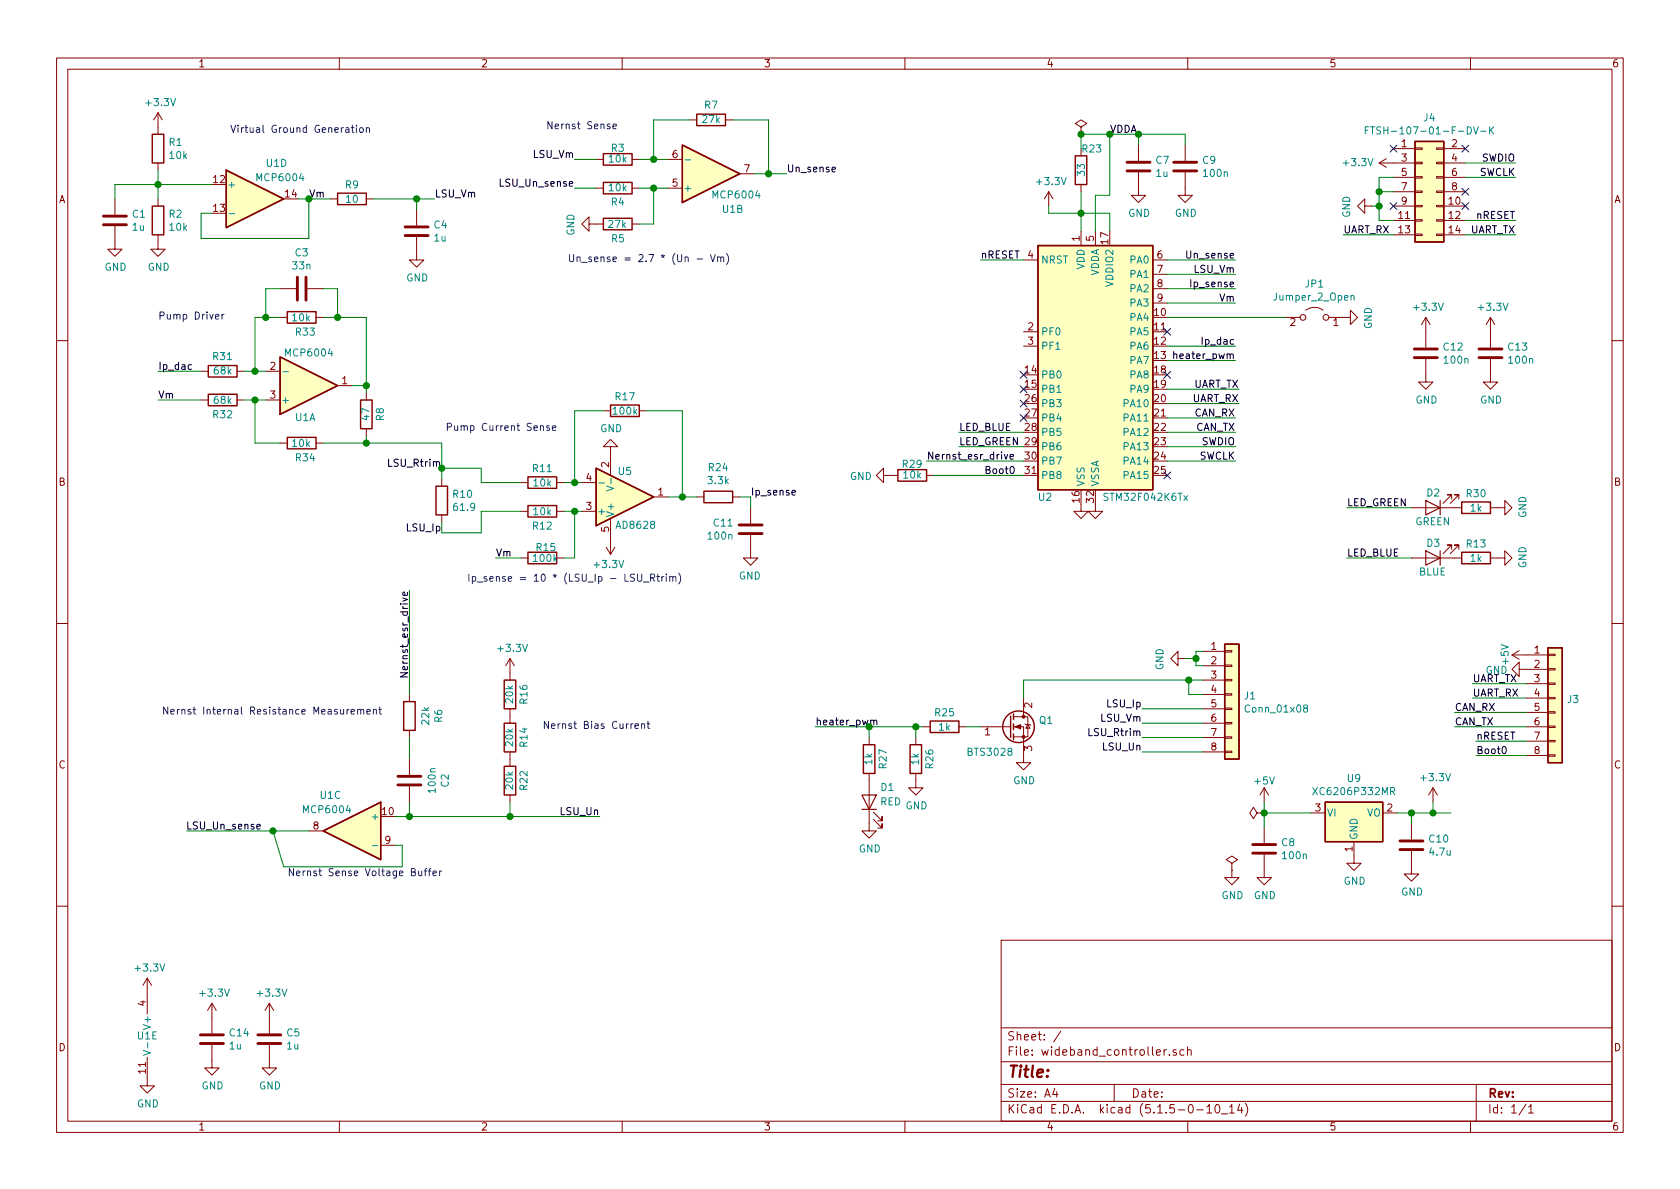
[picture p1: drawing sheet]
EESchema Schematic File Version 4
EELAYER 30 0
EELAYER END
$Descr A4 11693 8268
encoding utf-8
Sheet 1 1
Title ""
Date ""
Rev ""
Comp ""
Comment1 ""
Comment2 ""
Comment3 ""
Comment4 ""
$EndDescr
Text Label 7950 4925 2    50   ~ 0
LSU_Ip
Text Label 7950 5025 2    50   ~ 0
LSU_Vm
Text Label 7950 5225 2    50   ~ 0
LSU_Un
Text Label 7950 5125 2    50   ~ 0
LSU_Rtrim
Text Label 3075 3700 2    50   ~ 0
LSU_Ip
$Comp
L Device:R R10
U 1 1
P 3075 3475
F 0 "R10" H 3145 3521 50  0000 L CNN
F 1 "61.9" H 3145 3430 50  0000 L CNN
F 2 "Resistor_SMD:R_0603_1608Metric" V 3005 3475 50  0001 C CNN
F 3 "~" H 3075 3475 50  0001 C CNN
F 4 "C23092" H 3075 3475 50  0001 C CNN "LCSC"
	1    3075 3475
	1    0    0    -1  
$EndComp
Wire Wire Line
	3075 3325 3075 3250
Wire Wire Line
	3075 3625 3075 3700
Text Label 4000 1100 2    50   ~ 0
LSU_Vm
Text Notes 3100 3000 0    50   ~ 0
Pump Current Sense
$Comp
L Device:R R2
U 1 1
P 1100 1525
F 0 "R2" H 1170 1571 50  0000 L CNN
F 1 "10k" H 1170 1480 50  0000 L CNN
F 2 "Resistor_SMD:R_0402_1005Metric" V 1030 1525 50  0001 C CNN
F 3 "~" H 1100 1525 50  0001 C CNN
F 4 "C25744" H 1100 1525 50  0001 C CNN "LCSC"
	1    1100 1525
	1    0    0    -1  
$EndComp
$Comp
L power:GND #PWR03
U 1 1
P 1100 1675
F 0 "#PWR03" H 1100 1425 50  0001 C CNN
F 1 "GND" H 1105 1502 50  0000 C CNN
F 2 "" H 1100 1675 50  0001 C CNN
F 3 "" H 1100 1675 50  0001 C CNN
	1    1100 1675
	1    0    0    -1  
$EndComp
Wire Wire Line
	1100 1175 1100 1275
Wire Wire Line
	1100 1275 1475 1275
Connection ~ 1100 1275
Wire Wire Line
	1100 1275 1100 1375
Wire Wire Line
	1475 1475 1400 1475
Wire Wire Line
	1400 1475 1400 1650
Wire Wire Line
	1400 1650 2150 1650
Wire Wire Line
	2150 1650 2150 1375
Wire Wire Line
	2150 1375 2075 1375
$Comp
L Device:C C1
U 1 1
P 800 1525
F 0 "C1" H 915 1571 50  0000 L CNN
F 1 "1u" H 915 1480 50  0000 L CNN
F 2 "Capacitor_SMD:C_0402_1005Metric" H 838 1375 50  0001 C CNN
F 3 "~" H 800 1525 50  0001 C CNN
F 4 "C52923" H 800 1525 50  0001 C CNN "LCSC"
	1    800  1525
	1    0    0    -1  
$EndComp
Wire Wire Line
	800  1375 800  1275
Wire Wire Line
	800  1275 1100 1275
$Comp
L power:GND #PWR01
U 1 1
P 800 1675
F 0 "#PWR01" H 800 1425 50  0001 C CNN
F 1 "GND" H 805 1502 50  0000 C CNN
F 2 "" H 800 1675 50  0001 C CNN
F 3 "" H 800 1675 50  0001 C CNN
	1    800  1675
	1    0    0    -1  
$EndComp
Text Notes 1600 925  0    50   ~ 0
Virtual Ground Generation
$Comp
L Device:C C2
U 1 1
P 2850 5425
F 0 "C2" V 2598 5425 50  0000 C CNN
F 1 "100n" V 2689 5425 50  0000 C CNN
F 2 "Capacitor_SMD:C_0402_1005Metric" H 2888 5275 50  0001 C CNN
F 3 "~" H 2850 5425 50  0001 C CNN
F 4 "C1525" H 2850 5425 50  0001 C CNN "LCSC"
	1    2850 5425
	-1   0    0    1   
$EndComp
$Comp
L Device:R R6
U 1 1
P 2850 4975
F 0 "R6" V 2643 4975 50  0000 C CNN
F 1 "22k" V 2734 4975 50  0000 C CNN
F 2 "Resistor_SMD:R_0402_1005Metric" V 2780 4975 50  0001 C CNN
F 3 "~" H 2850 4975 50  0001 C CNN
F 4 "C25768" H 2850 4975 50  0001 C CNN "LCSC"
	1    2850 4975
	-1   0    0    1   
$EndComp
Wire Wire Line
	2850 5275 2850 5125
Text Notes 1125 4975 0    50   ~ 0
Nernst Internal Resistance Measurement
$Comp
L Device:R R11
U 1 1
P 3775 3350
F 0 "R11" V 3675 3350 50  0000 C CNN
F 1 "10k" V 3775 3350 50  0000 C CNN
F 2 "Resistor_SMD:R_0402_1005Metric" V 3705 3350 50  0001 C CNN
F 3 "~" H 3775 3350 50  0001 C CNN
F 4 "C25744" H 3775 3350 50  0001 C CNN "LCSC"
	1    3775 3350
	0    1    1    0   
$EndComp
$Comp
L Device:R R12
U 1 1
P 3775 3550
F 0 "R12" V 3875 3550 50  0000 C CNN
F 1 "10k" V 3775 3550 50  0000 C CNN
F 2 "Resistor_SMD:R_0402_1005Metric" V 3705 3550 50  0001 C CNN
F 3 "~" H 3775 3550 50  0001 C CNN
F 4 "C25744" H 3775 3550 50  0001 C CNN "LCSC"
	1    3775 3550
	0    1    1    0   
$EndComp
Wire Wire Line
	3925 3350 4000 3350
Wire Wire Line
	3625 3550 3350 3550
Wire Wire Line
	3350 3550 3350 3700
Wire Wire Line
	3350 3700 3075 3700
Wire Wire Line
	3075 3250 3350 3250
Wire Wire Line
	3350 3250 3350 3350
Wire Wire Line
	3350 3350 3625 3350
$Comp
L Device:R R15
U 1 1
P 3775 3875
F 0 "R15" V 3700 3825 50  0000 L CNN
F 1 "100k" V 3775 3800 50  0000 L CNN
F 2 "Resistor_SMD:R_0402_1005Metric" V 3705 3875 50  0001 C CNN
F 3 "~" H 3775 3875 50  0001 C CNN
F 4 "C25741" H 3775 3875 50  0001 C CNN "LCSC"
	1    3775 3875
	0    1    1    0   
$EndComp
Wire Wire Line
	3925 3875 4000 3875
$Comp
L Device:R R17
U 1 1
P 4350 2850
F 0 "R17" V 4250 2850 50  0000 C CNN
F 1 "100k" V 4350 2850 50  0000 C CNN
F 2 "Resistor_SMD:R_0402_1005Metric" V 4280 2850 50  0001 C CNN
F 3 "~" H 4350 2850 50  0001 C CNN
F 4 "C25741" H 4350 2850 50  0001 C CNN "LCSC"
	1    4350 2850
	0    1    1    0   
$EndComp
Wire Wire Line
	4200 2850 4000 2850
Wire Wire Line
	4000 2850 4000 3350
Connection ~ 4000 3350
Wire Wire Line
	4500 2850 4750 2850
Wire Wire Line
	4750 2850 4750 3450
Wire Wire Line
	4750 3450 4650 3450
Text Label 5225 3450 0    50   ~ 0
Ip_sense
Connection ~ 4750 3450
Text Notes 1100 2225 0    50   ~ 0
Pump Driver
Text Label 1100 2575 0    50   ~ 0
Ip_dac
$Comp
L Device:R R8
U 1 1
P 2550 2875
F 0 "R8" V 2450 2875 50  0000 C CNN
F 1 "47" V 2550 2875 50  0000 C CNN
F 2 "Resistor_SMD:R_0402_1005Metric" V 2480 2875 50  0001 C CNN
F 3 "~" H 2550 2875 50  0001 C CNN
F 4 "C25118" H 2550 2875 50  0001 C CNN "LCSC"
	1    2550 2875
	-1   0    0    1   
$EndComp
Wire Wire Line
	1775 2575 1850 2575
Wire Wire Line
	1700 2775 1775 2775
Text Label 3075 3250 2    50   ~ 0
LSU_Rtrim
$Comp
L power:+3.3V #PWR02
U 1 1
P 1100 875
F 0 "#PWR02" H 1100 725 50  0001 C CNN
F 1 "+3.3V" H 1115 1048 50  0000 C CNN
F 2 "" H 1100 875 50  0001 C CNN
F 3 "" H 1100 875 50  0001 C CNN
	1    1100 875 
	1    0    0    -1  
$EndComp
$Comp
L Device:R R4
U 1 1
P 4300 1300
F 0 "R4" V 4200 1300 50  0000 C CNN
F 1 "10k" V 4300 1300 50  0000 C CNN
F 2 "Resistor_SMD:R_0402_1005Metric" V 4230 1300 50  0001 C CNN
F 3 "~" H 4300 1300 50  0001 C CNN
F 4 "C25744" H 4300 1300 50  0001 C CNN "LCSC"
	1    4300 1300
	0    -1   -1   0   
$EndComp
$Comp
L Device:R R3
U 1 1
P 4300 1100
F 0 "R3" V 4375 1100 50  0000 C CNN
F 1 "10k" V 4300 1100 50  0000 C CNN
F 2 "Resistor_SMD:R_0402_1005Metric" V 4230 1100 50  0001 C CNN
F 3 "~" H 4300 1100 50  0001 C CNN
F 4 "C25744" H 4300 1100 50  0001 C CNN "LCSC"
	1    4300 1100
	0    -1   -1   0   
$EndComp
$Comp
L Device:R R7
U 1 1
P 4950 825
F 0 "R7" V 5050 825 50  0000 C CNN
F 1 "27k" V 4950 825 50  0000 C CNN
F 2 "Resistor_SMD:R_0402_1005Metric" V 4880 825 50  0001 C CNN
F 3 "~" H 4950 825 50  0001 C CNN
F 4 "C25771" H 4950 825 50  0001 C CNN "LCSC"
	1    4950 825 
	0    -1   -1   0   
$EndComp
$Comp
L Device:R R5
U 1 1
P 4300 1550
F 0 "R5" V 4400 1500 50  0000 L CNN
F 1 "27k" V 4300 1475 50  0000 L CNN
F 2 "Resistor_SMD:R_0402_1005Metric" V 4230 1550 50  0001 C CNN
F 3 "~" H 4300 1550 50  0001 C CNN
F 4 "C25771" H 4300 1550 50  0001 C CNN "LCSC"
	1    4300 1550
	0    1    1    0   
$EndComp
Wire Wire Line
	4550 1550 4450 1550
Wire Wire Line
	4650 1100 4550 1100
$Comp
L power:GND #PWR04
U 1 1
P 4150 1550
F 0 "#PWR04" H 4150 1300 50  0001 C CNN
F 1 "GND" H 4155 1377 50  0000 C CNN
F 2 "" H 4150 1550 50  0001 C CNN
F 3 "" H 4150 1550 50  0001 C CNN
	1    4150 1550
	0    1    1    0   
$EndComp
Wire Wire Line
	4550 1100 4550 825 
Wire Wire Line
	4550 825  4800 825 
Connection ~ 4550 1100
Wire Wire Line
	4550 1100 4450 1100
Wire Wire Line
	4000 1100 4150 1100
Wire Wire Line
	5100 825  5350 825 
Wire Wire Line
	5350 825  5350 1200
Wire Wire Line
	5350 1200 5250 1200
Wire Wire Line
	4000 1300 4150 1300
Text Label 5475 1200 0    50   ~ 0
Un_sense
Wire Wire Line
	5475 1200 5350 1200
Connection ~ 5350 1200
Text Notes 3800 900  0    50   ~ 0
Nernst Sense
Text Notes 3950 1825 0    50   ~ 0
Un_sense = 2.7 * (Un - Vm)
Text Notes 3250 4050 0    50   ~ 0
Ip_sense = 10 * (LSU_Ip - LSU_Rtrim)
Wire Wire Line
	4450 1300 4550 1300
Wire Wire Line
	4550 1550 4550 1300
Connection ~ 4550 1300
Wire Wire Line
	4550 1300 4650 1300
$Comp
L Device:R R9
U 1 1
P 2450 1375
F 0 "R9" V 2350 1375 50  0000 C CNN
F 1 "10" V 2450 1375 50  0000 C CNN
F 2 "Resistor_SMD:R_0402_1005Metric" V 2380 1375 50  0001 C CNN
F 3 "~" H 2450 1375 50  0001 C CNN
F 4 "C25077" H 2450 1375 50  0001 C CNN "LCSC"
	1    2450 1375
	0    1    1    0   
$EndComp
Wire Wire Line
	2300 1375 2150 1375
Connection ~ 2150 1375
Wire Wire Line
	3025 1375 2900 1375
Text Label 2150 1375 0    50   ~ 0
Vm
Text Label 3025 1375 0    50   ~ 0
LSU_Vm
Text Label 3450 3875 0    50   ~ 0
Vm
$Comp
L Device:C C4
U 1 1
P 2900 1600
F 0 "C4" H 3015 1646 50  0000 L CNN
F 1 "1u" H 3015 1555 50  0000 L CNN
F 2 "Capacitor_SMD:C_0402_1005Metric" H 2938 1450 50  0001 C CNN
F 3 "~" H 2900 1600 50  0001 C CNN
F 4 "C52923" H 2900 1600 50  0001 C CNN "LCSC"
	1    2900 1600
	1    0    0    -1  
$EndComp
Wire Wire Line
	2900 1450 2900 1375
Connection ~ 2900 1375
Wire Wire Line
	2900 1375 2600 1375
$Comp
L power:GND #PWR08
U 1 1
P 2900 1750
F 0 "#PWR08" H 2900 1500 50  0001 C CNN
F 1 "GND" H 2905 1577 50  0000 C CNN
F 2 "" H 2900 1750 50  0001 C CNN
F 3 "" H 2900 1750 50  0001 C CNN
	1    2900 1750
	1    0    0    -1  
$EndComp
Text Label 5675 5050 0    50   ~ 0
heater_pwm
Text Label 2850 4100 3    50   ~ 0
Nernst_esr_drive
$Comp
L Device:C C8
U 1 1
P 8800 5900
F 0 "C8" H 8915 5946 50  0000 L CNN
F 1 "100n" H 8915 5855 50  0000 L CNN
F 2 "Capacitor_SMD:C_0402_1005Metric" H 8838 5750 50  0001 C CNN
F 3 "~" H 8800 5900 50  0001 C CNN
F 4 "C1525" H 8800 5900 50  0001 C CNN "LCSC"
	1    8800 5900
	1    0    0    -1  
$EndComp
$Comp
L power:GND #PWR024
U 1 1
P 8800 6050
F 0 "#PWR024" H 8800 5800 50  0001 C CNN
F 1 "GND" H 8805 5877 50  0000 C CNN
F 2 "" H 8800 6050 50  0001 C CNN
F 3 "" H 8800 6050 50  0001 C CNN
	1    8800 6050
	1    0    0    -1  
$EndComp
Wire Wire Line
	8800 5650 8800 5750
$Comp
L power:+5V #PWR023
U 1 1
P 8800 5575
F 0 "#PWR023" H 8800 5425 50  0001 C CNN
F 1 "+5V" H 8800 5725 50  0000 C CNN
F 2 "" H 8800 5575 50  0001 C CNN
F 3 "" H 8800 5575 50  0001 C CNN
	1    8800 5575
	1    0    0    -1  
$EndComp
Wire Wire Line
	8800 5575 8800 5650
Connection ~ 8800 5650
$Comp
L Regulator_Linear:XC6206PxxxMR U9
U 1 1
P 9425 5650
F 0 "U9" H 9425 5892 50  0000 C CNN
F 1 "XC6206P332MR" H 9425 5801 50  0000 C CNN
F 2 "Package_TO_SOT_SMD:SOT-23" H 9425 5875 50  0001 C CIN
F 3 "https://www.torexsemi.com/file/xc6206/XC6206.pdf" H 9425 5650 50  0001 C CNN
F 4 "C5446" H 9425 5650 50  0001 C CNN "LCSC"
	1    9425 5650
	1    0    0    -1  
$EndComp
$Comp
L power:GND #PWR026
U 1 1
P 9425 5950
F 0 "#PWR026" H 9425 5700 50  0001 C CNN
F 1 "GND" H 9430 5777 50  0000 C CNN
F 2 "" H 9425 5950 50  0001 C CNN
F 3 "" H 9425 5950 50  0001 C CNN
	1    9425 5950
	1    0    0    -1  
$EndComp
Wire Wire Line
	9125 5650 8800 5650
$Comp
L Device:C C10
U 1 1
P 9825 5875
F 0 "C10" H 9940 5921 50  0000 L CNN
F 1 "4.7u" H 9940 5830 50  0000 L CNN
F 2 "Capacitor_SMD:C_0603_1608Metric" H 9863 5725 50  0001 C CNN
F 3 "~" H 9825 5875 50  0001 C CNN
F 4 "C19666" H 9825 5875 50  0001 C CNN "LCSC"
	1    9825 5875
	1    0    0    -1  
$EndComp
Wire Wire Line
	9825 5725 9825 5650
Wire Wire Line
	9825 5650 9725 5650
$Comp
L power:GND #PWR027
U 1 1
P 9825 6025
F 0 "#PWR027" H 9825 5775 50  0001 C CNN
F 1 "GND" H 9830 5852 50  0000 C CNN
F 2 "" H 9825 6025 50  0001 C CNN
F 3 "" H 9825 6025 50  0001 C CNN
	1    9825 6025
	1    0    0    -1  
$EndComp
$Comp
L power:+3.3V #PWR028
U 1 1
P 9975 5575
F 0 "#PWR028" H 9975 5425 50  0001 C CNN
F 1 "+3.3V" H 9990 5748 50  0000 C CNN
F 2 "" H 9975 5575 50  0001 C CNN
F 3 "" H 9975 5575 50  0001 C CNN
	1    9975 5575
	1    0    0    -1  
$EndComp
Wire Wire Line
	9975 5575 9975 5650
Wire Wire Line
	9975 5650 9825 5650
Connection ~ 9825 5650
$Comp
L Device:R R22
U 1 1
P 3550 5425
F 0 "R22" V 3450 5425 50  0000 C CNN
F 1 "20k" V 3550 5425 50  0000 C CNN
F 2 "Resistor_SMD:R_0402_1005Metric" V 3480 5425 50  0001 C CNN
F 3 "~" H 3550 5425 50  0001 C CNN
F 4 "C25765" H 3550 5425 50  0001 C CNN "LCSC"
	1    3550 5425
	-1   0    0    1   
$EndComp
Text Label 4175 5675 2    50   ~ 0
LSU_Un
Text Label 1825 5775 2    50   ~ 0
LSU_Un_sense
Wire Wire Line
	1300 5775 1900 5775
Wire Wire Line
	1900 5775 1975 6025
Wire Wire Line
	1975 6025 2800 6025
Wire Wire Line
	2800 6025 2800 5875
Wire Wire Line
	2800 5875 2750 5875
Wire Wire Line
	1900 5775 2150 5775
Text Label 4000 1300 2    50   ~ 0
LSU_Un_sense
Text Notes 2000 6100 0    50   ~ 0
Nernst Sense Voltage Buffer
$Comp
L Amplifier_Operational:MCP6004 U1
U 2 1
P 4950 1200
F 0 "U1" H 5100 1450 50  0000 C CNN
F 1 "MCP6004" H 5125 1350 50  0000 C CNN
F 2 "Package_SO:TSSOP-14_4.4x5mm_P0.65mm" H 4900 1300 50  0001 C CNN
F 3 "http://ww1.microchip.com/downloads/en/DeviceDoc/21733j.pdf" H 5000 1400 50  0001 C CNN
F 4 "C50282" H 4950 1200 50  0001 C CNN "LCSC"
	2    4950 1200
	1    0    0    1   
$EndComp
$Comp
L Amplifier_Operational:MCP6004 U1
U 1 1
P 2150 2675
F 0 "U1" H 2125 2900 50  0000 C CNN
F 1 "MCP6004" H 2150 2450 50  0000 C CNN
F 2 "Package_SO:TSSOP-14_4.4x5mm_P0.65mm" H 2100 2775 50  0001 C CNN
F 3 "http://ww1.microchip.com/downloads/en/DeviceDoc/21733j.pdf" H 2200 2875 50  0001 C CNN
F 4 "C50282" H 2150 2675 50  0001 C CNN "LCSC"
	1    2150 2675
	1    0    0    1   
$EndComp
Wire Wire Line
	4000 3350 4050 3350
$Comp
L Amplifier_Operational:MCP6004 U1
U 4 1
P 1775 1375
F 0 "U1" H 1925 1625 50  0000 C CNN
F 1 "MCP6004" H 1950 1525 50  0000 C CNN
F 2 "Package_SO:TSSOP-14_4.4x5mm_P0.65mm" H 1725 1475 50  0001 C CNN
F 3 "http://ww1.microchip.com/downloads/en/DeviceDoc/21733j.pdf" H 1825 1575 50  0001 C CNN
F 4 "C50282" H 1775 1375 50  0001 C CNN "LCSC"
	4    1775 1375
	1    0    0    -1  
$EndComp
Connection ~ 1900 5775
Wire Wire Line
	2850 4100 2850 4825
Text Label 8600 2000 2    50   ~ 0
Ip_sense
Wire Wire Line
	7525 1025 7525 925 
$Comp
L Device:R R23
U 1 1
P 7525 1175
F 0 "R23" H 7525 1325 50  0000 L CNN
F 1 "33" V 7525 1125 50  0000 L CNN
F 2 "Resistor_SMD:R_0402_1005Metric" V 7455 1175 50  0001 C CNN
F 3 "~" H 7525 1175 50  0001 C CNN
F 4 "C25105" H 7525 1175 50  0001 C CNN "LCSC"
	1    7525 1175
	1    0    0    -1  
$EndComp
Wire Wire Line
	7925 925  8250 925 
Connection ~ 7925 925 
Wire Wire Line
	7925 925  7925 1000
Wire Wire Line
	8250 925  8250 1000
$Comp
L power:GND #PWR025
U 1 1
P 8250 1300
F 0 "#PWR025" H 8250 1050 50  0001 C CNN
F 1 "GND" H 8255 1127 50  0000 C CNN
F 2 "" H 8250 1300 50  0001 C CNN
F 3 "" H 8250 1300 50  0001 C CNN
	1    8250 1300
	1    0    0    -1  
$EndComp
$Comp
L power:GND #PWR022
U 1 1
P 7925 1300
F 0 "#PWR022" H 7925 1050 50  0001 C CNN
F 1 "GND" H 7930 1127 50  0000 C CNN
F 2 "" H 7925 1300 50  0001 C CNN
F 3 "" H 7925 1300 50  0001 C CNN
	1    7925 1300
	1    0    0    -1  
$EndComp
$Comp
L Device:C C9
U 1 1
P 8250 1150
F 0 "C9" H 8365 1196 50  0000 L CNN
F 1 "100n" H 8365 1105 50  0000 L CNN
F 2 "Capacitor_SMD:C_0402_1005Metric" H 8288 1000 50  0001 C CNN
F 3 "~" H 8250 1150 50  0001 C CNN
F 4 "C1525" H 8250 1150 50  0001 C CNN "LCSC"
	1    8250 1150
	1    0    0    -1  
$EndComp
$Comp
L Device:C C7
U 1 1
P 7925 1150
F 0 "C7" H 8040 1196 50  0000 L CNN
F 1 "1u" H 8040 1105 50  0000 L CNN
F 2 "Capacitor_SMD:C_0402_1005Metric" H 7963 1000 50  0001 C CNN
F 3 "~" H 7925 1150 50  0001 C CNN
F 4 "C52923" H 7925 1150 50  0001 C CNN "LCSC"
	1    7925 1150
	1    0    0    -1  
$EndComp
$Comp
L power:+3.3V #PWR020
U 1 1
P 7300 1425
F 0 "#PWR020" H 7300 1275 50  0001 C CNN
F 1 "+3.3V" H 7315 1598 50  0000 C CNN
F 2 "" H 7300 1425 50  0001 C CNN
F 3 "" H 7300 1425 50  0001 C CNN
	1    7300 1425
	1    0    0    -1  
$EndComp
$Comp
L Device:C C11
U 1 1
P 5225 3675
F 0 "C11" H 5340 3721 50  0000 L CNN
F 1 "100n" H 5340 3630 50  0000 L CNN
F 2 "Capacitor_SMD:C_0402_1005Metric" H 5263 3525 50  0001 C CNN
F 3 "~" H 5225 3675 50  0001 C CNN
F 4 "C1525" H 5225 3675 50  0001 C CNN "LCSC"
	1    5225 3675
	-1   0    0    -1  
$EndComp
$Comp
L Device:R R24
U 1 1
P 5000 3450
F 0 "R24" V 4793 3450 50  0000 C CNN
F 1 "3.3k" V 4884 3450 50  0000 C CNN
F 2 "Resistor_SMD:R_0402_1005Metric" V 4930 3450 50  0001 C CNN
F 3 "~" H 5000 3450 50  0001 C CNN
F 4 "C25890" H 5000 3450 50  0001 C CNN "LCSC"
	1    5000 3450
	0    -1   1    0   
$EndComp
$Comp
L power:GND #PWR0106
U 1 1
P 5225 3825
F 0 "#PWR0106" H 5225 3575 50  0001 C CNN
F 1 "GND" H 5230 3652 50  0000 C CNN
F 2 "" H 5225 3825 50  0001 C CNN
F 3 "" H 5225 3825 50  0001 C CNN
	1    5225 3825
	-1   0    0    -1  
$EndComp
Wire Wire Line
	5225 3525 5225 3450
Wire Wire Line
	5225 3450 5150 3450
Text Label 8600 2900 2    50   ~ 0
CAN_RX
Wire Wire Line
	8600 2900 8125 2900
Wire Wire Line
	8125 3000 8600 3000
Text Label 8600 3000 2    50   ~ 0
CAN_TX
Wire Wire Line
	8125 1800 8600 1800
Text Label 8600 1800 2    50   ~ 0
Un_sense
Text Label 7725 925  0    50   ~ 0
VDDA
$Comp
L Device:R R25
U 1 1
P 6575 5050
F 0 "R25" V 6475 5050 50  0000 C CNN
F 1 "1k" V 6575 5050 50  0000 C CNN
F 2 "Resistor_SMD:R_0402_1005Metric" V 6505 5050 50  0001 C CNN
F 3 "~" H 6575 5050 50  0001 C CNN
F 4 "C11702" V 6575 5050 50  0001 C CNN "LCSC"
	1    6575 5050
	0    1    1    0   
$EndComp
$Comp
L Device:R R26
U 1 1
P 6375 5275
F 0 "R26" V 6275 5275 50  0000 C CNN
F 1 "1k" V 6375 5275 50  0000 C CNN
F 2 "Resistor_SMD:R_0402_1005Metric" V 6305 5275 50  0001 C CNN
F 3 "~" H 6375 5275 50  0001 C CNN
F 4 "C11702" V 6375 5275 50  0001 C CNN "LCSC"
	1    6375 5275
	-1   0    0    1   
$EndComp
Wire Wire Line
	5675 5050 6050 5050
$Comp
L power:GND #PWR0107
U 1 1
P 6375 5425
F 0 "#PWR0107" H 6375 5175 50  0001 C CNN
F 1 "GND" H 6380 5252 50  0000 C CNN
F 2 "" H 6375 5425 50  0001 C CNN
F 3 "" H 6375 5425 50  0001 C CNN
	1    6375 5425
	1    0    0    -1  
$EndComp
$Comp
L Device:C C13
U 1 1
P 10375 2450
F 0 "C13" H 10490 2496 50  0000 L CNN
F 1 "100n" H 10490 2405 50  0000 L CNN
F 2 "Capacitor_SMD:C_0402_1005Metric" H 10413 2300 50  0001 C CNN
F 3 "~" H 10375 2450 50  0001 C CNN
F 4 "C1525" H 10375 2450 50  0001 C CNN "LCSC"
	1    10375 2450
	1    0    0    -1  
$EndComp
$Comp
L Device:C C12
U 1 1
P 9925 2450
F 0 "C12" H 10040 2496 50  0000 L CNN
F 1 "100n" H 10040 2405 50  0000 L CNN
F 2 "Capacitor_SMD:C_0402_1005Metric" H 9963 2300 50  0001 C CNN
F 3 "~" H 9925 2450 50  0001 C CNN
F 4 "C1525" H 9925 2450 50  0001 C CNN "LCSC"
	1    9925 2450
	1    0    0    -1  
$EndComp
$Comp
L power:+3.3V #PWR0109
U 1 1
P 10375 2300
F 0 "#PWR0109" H 10375 2150 50  0001 C CNN
F 1 "+3.3V" H 10390 2473 50  0000 C CNN
F 2 "" H 10375 2300 50  0001 C CNN
F 3 "" H 10375 2300 50  0001 C CNN
	1    10375 2300
	1    0    0    -1  
$EndComp
$Comp
L power:+3.3V #PWR0110
U 1 1
P 9925 2300
F 0 "#PWR0110" H 9925 2150 50  0001 C CNN
F 1 "+3.3V" H 9940 2473 50  0000 C CNN
F 2 "" H 9925 2300 50  0001 C CNN
F 3 "" H 9925 2300 50  0001 C CNN
	1    9925 2300
	1    0    0    -1  
$EndComp
$Comp
L power:GND #PWR0111
U 1 1
P 9925 2600
F 0 "#PWR0111" H 9925 2350 50  0001 C CNN
F 1 "GND" H 9930 2427 50  0000 C CNN
F 2 "" H 9925 2600 50  0001 C CNN
F 3 "" H 9925 2600 50  0001 C CNN
	1    9925 2600
	1    0    0    -1  
$EndComp
$Comp
L power:GND #PWR0112
U 1 1
P 10375 2600
F 0 "#PWR0112" H 10375 2350 50  0001 C CNN
F 1 "GND" H 10380 2427 50  0000 C CNN
F 2 "" H 10375 2600 50  0001 C CNN
F 3 "" H 10375 2600 50  0001 C CNN
	1    10375 2600
	1    0    0    -1  
$EndComp
Text Label 10125 4950 0    50   ~ 0
CAN_RX
Wire Wire Line
	10125 4950 10625 4950
Wire Wire Line
	10625 5050 10125 5050
Text Label 10125 5050 0    50   ~ 0
CAN_TX
$Comp
L power:GND #PWR0113
U 1 1
P 10625 4650
F 0 "#PWR0113" H 10625 4400 50  0001 C CNN
F 1 "GND" V 10630 4522 50  0000 R CNN
F 2 "" H 10625 4650 50  0001 C CNN
F 3 "" H 10625 4650 50  0001 C CNN
	1    10625 4650
	0    1    1    0   
$EndComp
$Comp
L Connector_Generic:Conn_01x08 J3
U 1 1
P 10825 4850
F 0 "J3" H 10905 4842 50  0000 L CNN
F 1 "Conn_01x08" H 10905 4751 50  0001 L CNN
F 2 "Connector_PinHeader_2.54mm:PinHeader_1x08_P2.54mm_Vertical" H 10825 4850 50  0001 C CNN
F 3 "~" H 10825 4850 50  0001 C CNN
	1    10825 4850
	1    0    0    -1  
$EndComp
$Comp
L power:+5V #PWR0114
U 1 1
P 10625 4550
F 0 "#PWR0114" H 10625 4400 50  0001 C CNN
F 1 "+5V" H 10625 4700 50  0000 C CNN
F 2 "" H 10625 4550 50  0001 C CNN
F 3 "" H 10625 4550 50  0001 C CNN
	1    10625 4550
	0    -1   -1   0   
$EndComp
Text Label 8600 2500 2    50   ~ 0
heater_pwm
Wire Wire Line
	8600 2500 8125 2500
Wire Wire Line
	7950 5225 8375 5225
Wire Wire Line
	8375 5125 7950 5125
Wire Wire Line
	7950 5025 8375 5025
Wire Wire Line
	8375 4925 7950 4925
$Comp
L power:PWR_FLAG #FLG0101
U 1 1
P 8800 5650
F 0 "#FLG0101" H 8800 5725 50  0001 C CNN
F 1 "PWR_FLAG" V 8800 5777 50  0001 L CNN
F 2 "" H 8800 5650 50  0001 C CNN
F 3 "~" H 8800 5650 50  0001 C CNN
	1    8800 5650
	0    -1   -1   0   
$EndComp
$Comp
L Device:LED D1
U 1 1
P 6050 5575
F 0 "D1" V 6150 5500 50  0000 R CNN
F 1 "RED" V 6050 5500 50  0000 R CNN
F 2 "LED_SMD:LED_0603_1608Metric" H 6050 5575 50  0001 C CNN
F 3 "~" H 6050 5575 50  0001 C CNN
F 4 "C2286" H 6050 5575 50  0001 C CNN "LCSC"
	1    6050 5575
	0    -1   -1   0   
$EndComp
$Comp
L Device:R R27
U 1 1
P 6050 5275
F 0 "R27" V 5950 5275 50  0000 C CNN
F 1 "1k" V 6050 5275 50  0000 C CNN
F 2 "Resistor_SMD:R_0402_1005Metric" V 5980 5275 50  0001 C CNN
F 3 "~" H 6050 5275 50  0001 C CNN
F 4 "C11702" V 6050 5275 50  0001 C CNN "LCSC"
	1    6050 5275
	-1   0    0    1   
$EndComp
Wire Wire Line
	6050 5125 6050 5050
Connection ~ 6050 5050
$Comp
L power:GND #PWR0118
U 1 1
P 6050 5725
F 0 "#PWR0118" H 6050 5475 50  0001 C CNN
F 1 "GND" H 6055 5552 50  0000 C CNN
F 2 "" H 6050 5725 50  0001 C CNN
F 3 "" H 6050 5725 50  0001 C CNN
	1    6050 5725
	1    0    0    -1  
$EndComp
Wire Wire Line
	7525 1600 7525 1475
Text Label 8600 1900 2    50   ~ 0
LSU_Vm
Wire Wire Line
	8600 1900 8125 1900
Wire Wire Line
	7300 1475 7300 1425
Text Label 8600 2400 2    50   ~ 0
Ip_dac
$Comp
L power:PWR_FLAG #FLG0102
U 1 1
P 7525 925
F 0 "#FLG0102" H 7525 1000 50  0001 C CNN
F 1 "PWR_FLAG" H 7275 1000 50  0001 C CNN
F 2 "" H 7525 925 50  0001 C CNN
F 3 "~" H 7525 925 50  0001 C CNN
	1    7525 925 
	1    0    0    -1  
$EndComp
Connection ~ 7525 925 
$Comp
L power:GND #PWR0121
U 1 1
P 8575 6050
F 0 "#PWR0121" H 8575 5800 50  0001 C CNN
F 1 "GND" H 8580 5877 50  0000 C CNN
F 2 "" H 8575 6050 50  0001 C CNN
F 3 "" H 8575 6050 50  0001 C CNN
	1    8575 6050
	1    0    0    -1  
$EndComp
$Comp
L power:PWR_FLAG #FLG0103
U 1 1
P 8575 6050
F 0 "#FLG0103" H 8575 6125 50  0001 C CNN
F 1 "PWR_FLAG" V 8575 6177 50  0001 L CNN
F 2 "" H 8575 6050 50  0001 C CNN
F 3 "~" H 8575 6050 50  0001 C CNN
	1    8575 6050
	1    0    0    -1  
$EndComp
$Comp
L Device:LED D2
U 1 1
P 9975 3525
F 0 "D2" H 10025 3425 50  0000 R CNN
F 1 "GREEN" H 10100 3625 50  0000 R CNN
F 2 "LED_SMD:LED_0603_1608Metric" H 9975 3525 50  0001 C CNN
F 3 "~" H 9975 3525 50  0001 C CNN
F 4 "C72043" H 9975 3525 50  0001 C CNN "LCSC"
	1    9975 3525
	-1   0    0    1   
$EndComp
$Comp
L Device:R R30
U 1 1
P 10275 3525
F 0 "R30" V 10175 3525 50  0000 C CNN
F 1 "1k" V 10275 3525 50  0000 C CNN
F 2 "Resistor_SMD:R_0402_1005Metric" V 10205 3525 50  0001 C CNN
F 3 "~" H 10275 3525 50  0001 C CNN
F 4 "C11702" V 10275 3525 50  0001 C CNN "LCSC"
	1    10275 3525
	0    1    1    0   
$EndComp
$Comp
L power:GND #PWR0122
U 1 1
P 10425 3525
F 0 "#PWR0122" H 10425 3275 50  0001 C CNN
F 1 "GND" H 10430 3352 50  0000 C CNN
F 2 "" H 10425 3525 50  0001 C CNN
F 3 "" H 10425 3525 50  0001 C CNN
	1    10425 3525
	0    -1   -1   0   
$EndComp
Wire Wire Line
	10100 5650 9975 5650
Connection ~ 9975 5650
$Comp
L Device:R R1
U 1 1
P 1100 1025
F 0 "R1" H 1170 1071 50  0000 L CNN
F 1 "10k" H 1170 980 50  0000 L CNN
F 2 "Resistor_SMD:R_0402_1005Metric" V 1030 1025 50  0001 C CNN
F 3 "~" H 1100 1025 50  0001 C CNN
F 4 "C25744" H 1100 1025 50  0001 C CNN "LCSC"
	1    1100 1025
	1    0    0    -1  
$EndComp
$Comp
L Device:R R33
U 1 1
P 2100 2200
F 0 "R33" V 2200 2150 50  0000 L CNN
F 1 "10k" V 2100 2125 50  0000 L CNN
F 2 "Resistor_SMD:R_0402_1005Metric" V 2030 2200 50  0001 C CNN
F 3 "~" H 2100 2200 50  0001 C CNN
F 4 "C25744" H 2100 2200 50  0001 C CNN "LCSC"
	1    2100 2200
	0    1    1    0   
$EndComp
$Comp
L Device:R R34
U 1 1
P 2100 3075
F 0 "R34" V 2200 3025 50  0000 L CNN
F 1 "10k" V 2100 3000 50  0000 L CNN
F 2 "Resistor_SMD:R_0402_1005Metric" V 2030 3075 50  0001 C CNN
F 3 "~" H 2100 3075 50  0001 C CNN
F 4 "C25744" H 2100 3075 50  0001 C CNN "LCSC"
	1    2100 3075
	0    1    1    0   
$EndComp
Wire Wire Line
	2550 2725 2550 2675
Wire Wire Line
	2550 2675 2450 2675
Wire Wire Line
	2250 3075 2550 3075
Wire Wire Line
	2550 3075 2550 3025
Wire Wire Line
	1950 3075 1775 3075
Wire Wire Line
	1775 3075 1775 2775
Connection ~ 1775 2775
Wire Wire Line
	1775 2775 1850 2775
Wire Wire Line
	2250 2200 2350 2200
Wire Wire Line
	2550 2200 2550 2675
Connection ~ 2550 2675
Wire Wire Line
	1775 2200 1850 2200
Wire Wire Line
	1775 2200 1775 2575
$Comp
L Device:R R32
U 1 1
P 1550 2775
F 0 "R32" V 1650 2775 50  0000 C CNN
F 1 "68k" V 1550 2775 50  0000 C CNN
F 2 "Resistor_SMD:R_0402_1005Metric" V 1480 2775 50  0001 C CNN
F 3 "~" H 1550 2775 50  0001 C CNN
F 4 "C36871" H 1550 2775 50  0001 C CNN "LCSC"
	1    1550 2775
	0    1    1    0   
$EndComp
$Comp
L Device:R R31
U 1 1
P 1550 2575
F 0 "R31" V 1650 2575 50  0000 C CNN
F 1 "68k" V 1550 2575 50  0000 C CNN
F 2 "Resistor_SMD:R_0402_1005Metric" V 1480 2575 50  0001 C CNN
F 3 "~" H 1550 2575 50  0001 C CNN
F 4 "C36871" H 1550 2575 50  0001 C CNN "LCSC"
	1    1550 2575
	0    -1   -1   0   
$EndComp
Wire Wire Line
	1700 2575 1775 2575
Connection ~ 1775 2575
Text Label 1100 2775 0    50   ~ 0
Vm
Wire Wire Line
	3075 3075 3075 3250
Connection ~ 3075 3250
Wire Wire Line
	1100 2775 1400 2775
Wire Wire Line
	1100 2575 1400 2575
$Comp
L Device:C C3
U 1 1
P 2100 2000
F 0 "C3" V 1848 2000 50  0000 C CNN
F 1 "33n" V 1939 2000 50  0000 C CNN
F 2 "Capacitor_SMD:C_0402_1005Metric" H 2138 1850 50  0001 C CNN
F 3 "~" H 2100 2000 50  0001 C CNN
F 4 "C1585" H 2100 2000 50  0001 C CNN "LCSC"
	1    2100 2000
	0    1    1    0   
$EndComp
Wire Wire Line
	1950 2000 1850 2000
Wire Wire Line
	1850 2000 1850 2200
Connection ~ 1850 2200
Wire Wire Line
	1850 2200 1950 2200
Wire Wire Line
	2250 2000 2350 2000
Wire Wire Line
	2350 2000 2350 2200
Connection ~ 2350 2200
Wire Wire Line
	2350 2200 2550 2200
Wire Wire Line
	3925 3550 4000 3550
Wire Wire Line
	3450 3875 3625 3875
Wire Wire Line
	4000 3550 4000 3875
Connection ~ 4000 3550
Wire Wire Line
	4000 3550 4050 3550
Wire Wire Line
	8600 2400 8125 2400
Wire Wire Line
	4750 3450 4850 3450
Wire Wire Line
	8125 2000 8600 2000
Text Label 10250 4850 0    50   ~ 0
UART_RX
Text Label 10250 4750 0    50   ~ 0
UART_TX
Wire Wire Line
	10625 4750 10250 4750
Wire Wire Line
	10250 4850 10625 4850
Text Label 8625 2800 2    50   ~ 0
UART_RX
Wire Wire Line
	8125 2800 8625 2800
$Comp
L power:GND #PWR0117
U 1 1
P 1475 7375
F 0 "#PWR0117" H 1475 7125 50  0001 C CNN
F 1 "GND" H 1480 7202 50  0000 C CNN
F 2 "" H 1475 7375 50  0001 C CNN
F 3 "" H 1475 7375 50  0001 C CNN
	1    1475 7375
	1    0    0    -1  
$EndComp
$Comp
L power:+3.3V #PWR0116
U 1 1
P 1475 7075
F 0 "#PWR0116" H 1475 6925 50  0001 C CNN
F 1 "+3.3V" H 1490 7248 50  0000 C CNN
F 2 "" H 1475 7075 50  0001 C CNN
F 3 "" H 1475 7075 50  0001 C CNN
	1    1475 7075
	1    0    0    -1  
$EndComp
$Comp
L Device:C C14
U 1 1
P 1475 7225
F 0 "C14" H 1590 7271 50  0000 L CNN
F 1 "1u" H 1590 7180 50  0000 L CNN
F 2 "Capacitor_SMD:C_0402_1005Metric" H 1513 7075 50  0001 C CNN
F 3 "~" H 1475 7225 50  0001 C CNN
F 4 "C52923" H 1475 7225 50  0001 C CNN "LCSC"
	1    1475 7225
	1    0    0    -1  
$EndComp
$Comp
L power:+3.3V #PWR0104
U 1 1
P 1025 6900
F 0 "#PWR0104" H 1025 6750 50  0001 C CNN
F 1 "+3.3V" H 1040 7073 50  0000 C CNN
F 2 "" H 1025 6900 50  0001 C CNN
F 3 "" H 1025 6900 50  0001 C CNN
	1    1025 6900
	1    0    0    -1  
$EndComp
$Comp
L power:+3.3V #PWR0102
U 1 1
P 4250 3750
F 0 "#PWR0102" H 4250 3600 50  0001 C CNN
F 1 "+3.3V" H 4265 3923 50  0000 C CNN
F 2 "" H 4250 3750 50  0001 C CNN
F 3 "" H 4250 3750 50  0001 C CNN
	1    4250 3750
	-1   0    0    1   
$EndComp
$Comp
L power:GND #PWR0101
U 1 1
P 1025 7500
F 0 "#PWR0101" H 1025 7250 50  0001 C CNN
F 1 "GND" H 1030 7327 50  0000 C CNN
F 2 "" H 1025 7500 50  0001 C CNN
F 3 "" H 1025 7500 50  0001 C CNN
	1    1025 7500
	1    0    0    -1  
$EndComp
$Comp
L Amplifier_Operational:MCP6004 U1
U 5 1
P 1125 7200
F 0 "U1" H 1025 7200 50  0000 C CNN
F 1 "MCP6004" H 1300 7350 50  0001 C CNN
F 2 "Package_SO:TSSOP-14_4.4x5mm_P0.65mm" H 1075 7300 50  0001 C CNN
F 3 "http://ww1.microchip.com/downloads/en/DeviceDoc/21733j.pdf" H 1175 7400 50  0001 C CNN
F 4 "C50282" H 1125 7200 50  0001 C CNN "LCSC"
	5    1125 7200
	1    0    0    -1  
$EndComp
$Comp
L power:+3.3V #PWR0119
U 1 1
P 3550 4675
F 0 "#PWR0119" H 3550 4525 50  0001 C CNN
F 1 "+3.3V" H 3565 4848 50  0000 C CNN
F 2 "" H 3550 4675 50  0001 C CNN
F 3 "" H 3550 4675 50  0001 C CNN
	1    3550 4675
	1    0    0    -1  
$EndComp
Wire Wire Line
	2750 5675 2850 5675
Wire Wire Line
	2850 5675 2850 5575
Wire Wire Line
	3550 5575 3550 5675
Connection ~ 3550 5675
Wire Wire Line
	3550 5675 4175 5675
Connection ~ 2550 3075
$Comp
L Amplifier_Operational:AD8603 U5
U 1 1
P 4350 3450
F 0 "U5" H 4350 3275 50  0000 C CNN
F 1 "AD8628" H 4425 3650 50  0000 C CNN
F 2 "Package_TO_SOT_SMD:TSOT-23-5" H 4350 3450 50  0001 C CNN
F 3 "https://www.analog.com/media/en/technical-documentation/data-sheets/AD8603_8607_8609.pdf" H 4350 3650 50  0001 C CNN
F 4 "C29309" H 4350 3450 50  0001 C CNN "LCSC"
	1    4350 3450
	1    0    0    1   
$EndComp
$Comp
L Amplifier_Operational:MCP6004 U1
U 3 1
P 2450 5775
F 0 "U1" H 2600 6025 50  0000 C CNN
F 1 "MCP6004" H 2625 5925 50  0000 C CNN
F 2 "Package_SO:TSSOP-14_4.4x5mm_P0.65mm" H 2400 5875 50  0001 C CNN
F 3 "http://ww1.microchip.com/downloads/en/DeviceDoc/21733j.pdf" H 2500 5975 50  0001 C CNN
F 4 "C50282" H 2450 5775 50  0001 C CNN "LCSC"
	3    2450 5775
	-1   0    0    -1  
$EndComp
$Comp
L power:GND #PWR0103
U 1 1
P 4250 3150
F 0 "#PWR0103" H 4250 2900 50  0001 C CNN
F 1 "GND" H 4255 2977 50  0000 C CNN
F 2 "" H 4250 3150 50  0001 C CNN
F 3 "" H 4250 3150 50  0001 C CNN
	1    4250 3150
	1    0    0    1   
$EndComp
Wire Wire Line
	2550 3075 3075 3075
$Comp
L Device:R R14
U 1 1
P 3550 5125
F 0 "R14" V 3450 5125 50  0000 C CNN
F 1 "20k" V 3550 5125 50  0000 C CNN
F 2 "Resistor_SMD:R_0402_1005Metric" V 3480 5125 50  0001 C CNN
F 3 "~" H 3550 5125 50  0001 C CNN
F 4 "C25765" H 3550 5125 50  0001 C CNN "LCSC"
	1    3550 5125
	-1   0    0    1   
$EndComp
$Comp
L power:GND #PWR0127
U 1 1
P 1875 7375
F 0 "#PWR0127" H 1875 7125 50  0001 C CNN
F 1 "GND" H 1880 7202 50  0000 C CNN
F 2 "" H 1875 7375 50  0001 C CNN
F 3 "" H 1875 7375 50  0001 C CNN
	1    1875 7375
	1    0    0    -1  
$EndComp
$Comp
L power:+3.3V #PWR0128
U 1 1
P 1875 7075
F 0 "#PWR0128" H 1875 6925 50  0001 C CNN
F 1 "+3.3V" H 1890 7248 50  0000 C CNN
F 2 "" H 1875 7075 50  0001 C CNN
F 3 "" H 1875 7075 50  0001 C CNN
	1    1875 7075
	1    0    0    -1  
$EndComp
$Comp
L Device:C C5
U 1 1
P 1875 7225
F 0 "C5" H 1990 7271 50  0000 L CNN
F 1 "1u" H 1990 7180 50  0000 L CNN
F 2 "Capacitor_SMD:C_0402_1005Metric" H 1913 7075 50  0001 C CNN
F 3 "~" H 1875 7225 50  0001 C CNN
F 4 "C52923" H 1875 7225 50  0001 C CNN "LCSC"
	1    1875 7225
	1    0    0    -1  
$EndComp
Wire Wire Line
	6425 5050 6375 5050
Wire Wire Line
	6375 5050 6375 5125
Wire Wire Line
	6050 5050 6375 5050
Connection ~ 6375 5050
Wire Wire Line
	6825 5050 6725 5050
Wire Wire Line
	8625 2700 8125 2700
Text Label 8625 2700 2    50   ~ 0
UART_TX
Text Label 10275 5250 0    50   ~ 0
Boot0
Text Label 10275 5150 0    50   ~ 0
nRESET
Wire Wire Line
	10275 5250 10625 5250
Wire Wire Line
	10275 5150 10625 5150
$Comp
L Connector_Generic:Conn_01x08 J1
U 1 1
P 8575 4825
F 0 "J1" H 8655 4817 50  0000 L CNN
F 1 "Conn_01x08" H 8655 4726 50  0000 L CNN
F 2 "Connector_PinHeader_2.54mm:PinHeader_1x08_P2.54mm_Vertical" H 8575 4825 50  0001 C CNN
F 3 "~" H 8575 4825 50  0001 C CNN
	1    8575 4825
	1    0    0    -1  
$EndComp
Wire Wire Line
	7125 4850 7125 4725
Wire Wire Line
	7125 4725 8275 4725
Wire Wire Line
	8275 4725 8275 4825
Wire Wire Line
	8275 4825 8375 4825
Connection ~ 8275 4725
Wire Wire Line
	8275 4725 8375 4725
Wire Wire Line
	8325 4525 8375 4525
Wire Wire Line
	8325 4625 8375 4625
Wire Wire Line
	8325 4575 8325 4625
Wire Wire Line
	8325 4575 8325 4525
Connection ~ 8325 4575
Wire Wire Line
	8250 4575 8325 4575
$Comp
L power:GND #PWR0108
U 1 1
P 7125 5250
F 0 "#PWR0108" H 7125 5000 50  0001 C CNN
F 1 "GND" H 7130 5077 50  0000 C CNN
F 2 "" H 7125 5250 50  0001 C CNN
F 3 "" H 7125 5250 50  0001 C CNN
	1    7125 5250
	1    0    0    -1  
$EndComp
$Comp
L power:GND #PWR0115
U 1 1
P 8250 4575
F 0 "#PWR0115" H 8250 4325 50  0001 C CNN
F 1 "GND" H 8255 4402 50  0000 C CNN
F 2 "" H 8250 4575 50  0001 C CNN
F 3 "" H 8250 4575 50  0001 C CNN
	1    8250 4575
	0    1    1    0   
$EndComp
$Comp
L Device:Q_NMOS_GDS Q1
U 1 1
P 7025 5050
F 0 "Q1" H 7229 5096 50  0000 L CNN
F 1 "BTS3028" H 6725 4875 50  0000 L CNN
F 2 "Package_TO_SOT_SMD:TO-252-2" H 7225 5150 50  0001 C CNN
F 3 "~" H 7025 5050 50  0001 C CNN
F 4 "C112639" H 7025 5050 50  0001 C CNN "LCSC"
	1    7025 5050
	1    0    0    -1  
$EndComp
Text Label 8600 2100 2    50   ~ 0
Vm
Wire Wire Line
	8600 2100 8125 2100
$Comp
L power:+3.3V #PWR0129
U 1 1
P 9700 1125
F 0 "#PWR0129" H 9700 975 50  0001 C CNN
F 1 "+3.3V" V 9700 1375 50  0000 C CNN
F 2 "" H 9700 1125 50  0001 C CNN
F 3 "" H 9700 1125 50  0001 C CNN
	1    9700 1125
	0    -1   -1   0   
$EndComp
$Comp
L Device:R R16
U 1 1
P 3550 4825
F 0 "R16" V 3450 4825 50  0000 C CNN
F 1 "20k" V 3550 4825 50  0000 C CNN
F 2 "Resistor_SMD:R_0402_1005Metric" V 3480 4825 50  0001 C CNN
F 3 "~" H 3550 4825 50  0001 C CNN
F 4 "C25765" H 3550 4825 50  0001 C CNN "LCSC"
	1    3550 4825
	-1   0    0    1   
$EndComp
Wire Wire Line
	2850 5675 3550 5675
Connection ~ 2850 5675
$Comp
L Device:LED D3
U 1 1
P 9975 3875
F 0 "D3" H 10025 3775 50  0000 R CNN
F 1 "BLUE" H 10075 3975 50  0000 R CNN
F 2 "LED_SMD:LED_0603_1608Metric" H 9975 3875 50  0001 C CNN
F 3 "~" H 9975 3875 50  0001 C CNN
F 4 "C72041" H 9975 3875 50  0001 C CNN "LCSC"
	1    9975 3875
	-1   0    0    1   
$EndComp
$Comp
L Device:R R13
U 1 1
P 10275 3875
F 0 "R13" V 10175 3875 50  0000 C CNN
F 1 "1k" V 10275 3875 50  0000 C CNN
F 2 "Resistor_SMD:R_0402_1005Metric" V 10205 3875 50  0001 C CNN
F 3 "~" H 10275 3875 50  0001 C CNN
F 4 "C11702" V 10275 3875 50  0001 C CNN "LCSC"
	1    10275 3875
	0    1    1    0   
$EndComp
$Comp
L power:GND #PWR0123
U 1 1
P 10425 3875
F 0 "#PWR0123" H 10425 3625 50  0001 C CNN
F 1 "GND" H 10430 3702 50  0000 C CNN
F 2 "" H 10425 3875 50  0001 C CNN
F 3 "" H 10425 3875 50  0001 C CNN
	1    10425 3875
	0    -1   -1   0   
$EndComp
Text Label 9375 3525 0    50   ~ 0
LED_GREEN
Text Label 9375 3875 0    50   ~ 0
LED_BLUE
Wire Wire Line
	9375 3875 9825 3875
Wire Wire Line
	9375 3525 9825 3525
Text Label 6675 3100 0    50   ~ 0
LED_GREEN
Text Label 6675 3000 0    50   ~ 0
LED_BLUE
Wire Wire Line
	6675 3000 7125 3000
Wire Wire Line
	6675 3100 7125 3100
$Comp
L Connector_Generic:Conn_02x07_Odd_Even J4
U 1 1
P 9900 1325
F 0 "J4" H 9950 1842 50  0000 C CNN
F 1 "FTSH-107-01-F-DV-K" H 9950 1751 50  0000 C CNN
F 2 "Connector_PinHeader_1.27mm:PinHeader_2x07_P1.27mm_Vertical_SMD" H 9900 1325 50  0001 C CNN
F 3 "~" H 9900 1325 50  0001 C CNN
	1    9900 1325
	1    0    0    -1  
$EndComp
Wire Wire Line
	10550 1625 10200 1625
Text Label 10550 1625 2    50   ~ 0
UART_TX
Wire Wire Line
	9700 1625 9350 1625
Text Label 9350 1625 0    50   ~ 0
UART_RX
$Comp
L power:GND #PWR0124
U 1 1
P 9550 1425
F 0 "#PWR0124" H 9550 1175 50  0001 C CNN
F 1 "GND" H 9555 1252 50  0000 C CNN
F 2 "" H 9550 1425 50  0001 C CNN
F 3 "" H 9550 1425 50  0001 C CNN
	1    9550 1425
	0    1    1    0   
$EndComp
Wire Wire Line
	9700 1525 9600 1525
Wire Wire Line
	9600 1525 9600 1425
Wire Wire Line
	9600 1225 9700 1225
Wire Wire Line
	9700 1325 9600 1325
Connection ~ 9600 1325
Wire Wire Line
	9600 1325 9600 1225
Wire Wire Line
	9550 1425 9600 1425
Connection ~ 9600 1425
Wire Wire Line
	9600 1425 9600 1325
NoConn ~ 10200 1425
NoConn ~ 10200 1325
NoConn ~ 10200 1025
NoConn ~ 9700 1025
NoConn ~ 9700 1425
Text Label 10550 1125 2    50   ~ 0
SWDIO
Text Label 10550 1225 2    50   ~ 0
SWCLK
Wire Wire Line
	10550 1225 10200 1225
Wire Wire Line
	10200 1125 10550 1125
Text Label 8600 3100 2    50   ~ 0
SWDIO
Text Label 8600 3200 2    50   ~ 0
SWCLK
Wire Wire Line
	8600 3200 8125 3200
Wire Wire Line
	8125 3100 8600 3100
Text Label 10550 1525 2    50   ~ 0
nRESET
Wire Wire Line
	10550 1525 10200 1525
Wire Wire Line
	8125 2200 8950 2200
$Comp
L power:GND #PWR0125
U 1 1
P 9350 2200
F 0 "#PWR0125" H 9350 1950 50  0001 C CNN
F 1 "GND" H 9355 2027 50  0000 C CNN
F 2 "" H 9350 2200 50  0001 C CNN
F 3 "" H 9350 2200 50  0001 C CNN
	1    9350 2200
	0    -1   1    0   
$EndComp
$Comp
L Jumper:Jumper_2_Open JP1
U 1 1
P 9150 2200
F 0 "JP1" H 9150 2435 50  0000 C CNN
F 1 "Jumper_2_Open" H 9150 2344 50  0000 C CNN
F 2 "Jumper:SolderJumper-2_P1.3mm_Open_TrianglePad1.0x1.5mm" H 9150 2200 50  0001 C CNN
F 3 "~" H 9150 2200 50  0001 C CNN
	1    9150 2200
	-1   0    0    -1  
$EndComp
Connection ~ 7525 1475
Wire Wire Line
	7525 1325 7525 1475
$Comp
L power:GND #PWR0126
U 1 1
P 7625 3500
F 0 "#PWR0126" H 7625 3250 50  0001 C CNN
F 1 "GND" H 7630 3327 50  0001 C CNN
F 2 "" H 7625 3500 50  0001 C CNN
F 3 "" H 7625 3500 50  0001 C CNN
	1    7625 3500
	1    0    0    -1  
$EndComp
$Comp
L power:GND #PWR0105
U 1 1
P 7525 3500
F 0 "#PWR0105" H 7525 3250 50  0001 C CNN
F 1 "GND" H 7530 3327 50  0001 C CNN
F 2 "" H 7525 3500 50  0001 C CNN
F 3 "" H 7525 3500 50  0001 C CNN
	1    7525 3500
	1    0    0    -1  
$EndComp
Text Label 6850 3300 0    50   ~ 0
Boot0
Wire Wire Line
	6500 3300 7125 3300
$Comp
L Device:R R29
U 1 1
P 6350 3300
F 0 "R29" V 6425 3300 50  0000 C CNN
F 1 "10k" V 6350 3300 50  0000 C CNN
F 2 "Resistor_SMD:R_0402_1005Metric" V 6280 3300 50  0001 C CNN
F 3 "~" H 6350 3300 50  0001 C CNN
F 4 "C25744" H 6350 3300 50  0001 C CNN "LCSC"
	1    6350 3300
	0    -1   -1   0   
$EndComp
$Comp
L power:GND #PWR0120
U 1 1
P 6200 3300
F 0 "#PWR0120" H 6200 3050 50  0001 C CNN
F 1 "GND" V 6205 3172 50  0000 R CNN
F 2 "" H 6200 3300 50  0001 C CNN
F 3 "" H 6200 3300 50  0001 C CNN
	1    6200 3300
	0    1    1    0   
$EndComp
NoConn ~ 8125 3300
NoConn ~ 8125 2600
NoConn ~ 8125 2300
NoConn ~ 7125 2600
NoConn ~ 7125 2700
NoConn ~ 7125 2800
NoConn ~ 7125 2900
$Comp
L MCU_ST_STM32F0:STM32F042K6Tx U2
U 1 1
P 7625 2500
F 0 "U2" H 7275 1550 50  0000 C CNN
F 1 "STM32F042K6Tx" H 7975 1550 50  0000 C CNN
F 2 "Package_QFP:LQFP-32_7x7mm_P0.8mm" H 7225 1600 50  0001 R CNN
F 3 "http://www.st.com/st-web-ui/static/active/en/resource/technical/document/datasheet/DM00105814.pdf" H 7625 2500 50  0001 C CNN
F 4 "C69216" H 7625 2500 50  0001 C CNN "LCSC"
	1    7625 2500
	1    0    0    -1  
$EndComp
Wire Wire Line
	7525 925  7725 925 
Wire Wire Line
	7725 1475 7725 1600
Wire Wire Line
	7525 1475 7725 1475
Wire Wire Line
	7625 1600 7625 1350
Wire Wire Line
	7625 1350 7725 1350
Wire Wire Line
	7725 1350 7725 925 
Connection ~ 7725 925 
Wire Wire Line
	7725 925  7925 925 
Wire Wire Line
	7300 1475 7525 1475
Wire Wire Line
	7125 1800 6825 1800
Text Label 6825 1800 0    50   ~ 0
nRESET
Wire Wire Line
	6450 3200 7125 3200
Text Label 6450 3200 0    50   ~ 0
Nernst_esr_drive
Text Notes 3775 5075 0    50   ~ 0
Nernst Bias Current
$EndSCHEMATC
